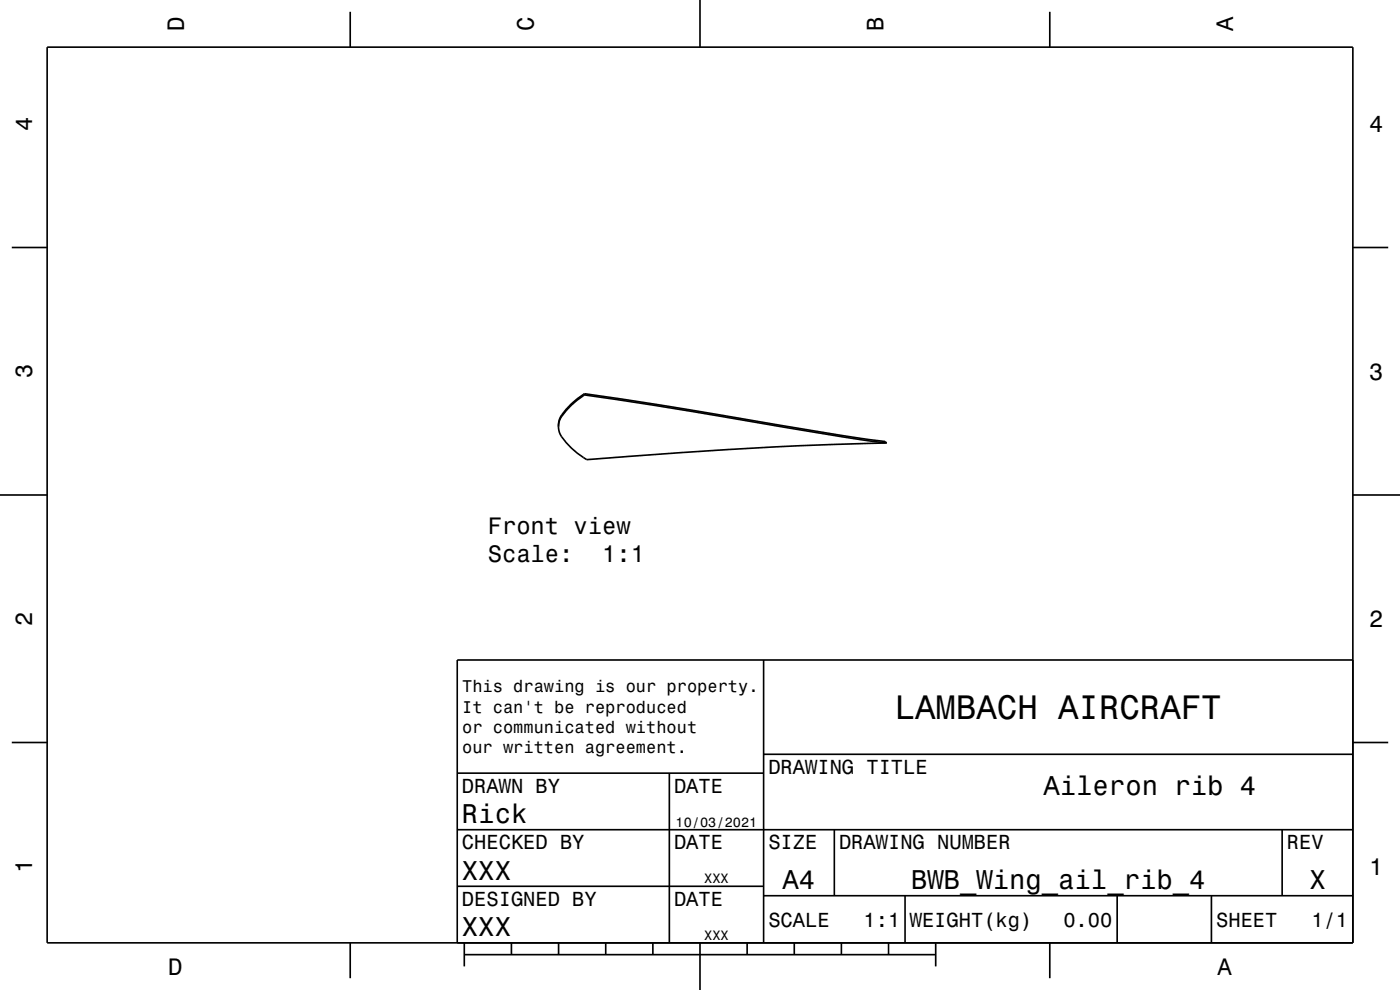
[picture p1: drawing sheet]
<svg xmlns="http://www.w3.org/2000/svg" width="297mm" height="210mm" viewBox="0 0 297 210" stroke-linecap="round" stroke-linejoin="round" font-family="sans-serif">
<g fill="none" stroke="#000" stroke-width=".35">
<path d="M10 10h277v190h-277zM74.3 2.5v7.5M148.5 0v10M222.7 2.5v7.5M2.5 52.5h7.5M287 52.5h7.5M118.5 90.5l.2 1.2a9.9 9.9 0 0 0 3.7 4.4l2.1 1.4a967 967 0 0 1 63.6-3.5M124 83.5a14 14 0 0 0-5.3 5.4l-.2 1.6M124 83.5l16.3 2.5 25.4 4.2a341.9 341.9 0 0 0 21.8 3.4l.6 .4M124 83.5v.3M124 83.8a14 14 0 0 0-5.3 5.4l-.2 1.3M124 83.8l14.7 2.2 28.5 4.8a326.3 326.3 0 0 0 20.7 3.1l.2 .1"/>
<path d="M0 105h10M287 105h10M162 140v60M287 140h-190v60M2.5 157.5h7.5M287 157.5h7.5M97 176h190M97 164h65M142 164v36M162 160h125M177 176v14M272 176v14"/>
<path d="M97 188h65M162 190h125M192 190v10M237 190v10M257 190v10M74.3 200v7.5M98.5 202.5h100M98.5 200v5M108.5 200v2.5M118.5 200v2.5M128.5 200v2.5M138.5 200v2.5"/>
<path d="M148.5 200v10M158.5 200v2.5M168.5 200v2.5M178.5 200v2.5M188.5 200v2.5M198.5 200v5M222.7 200v7.5"/>
</g>
<path d="M119.2 88v.3M123.7 83.7v.3" fill="none" stroke="#000" stroke-width=".21"/>
<text font-size="7.2" x="189.8" y="152.6">LAMBACH AIRCRAFT</text>
<g font-size="5.8">
<text x="221.4" y="168.6">Aileron rib 4</text>
<text x="98" y="174.6">Rick</text>
<text x="98" y="186.6">XXX</text>
<text x="166" y="188.6">A4</text>
<text x="193.3" y="188.6">BWB_Wing_ail_rib_4</text>
<text x="277.8" y="188.6">X</text>
<text x="98" y="198.6">XXX</text>
</g>
<g font-size="5">
<text x="39" y="6.5" transform="rotate(-90 39 6.5)">D</text>
<text x="113.2" y="6.5" transform="rotate(-90 113.2 6.5)">C</text>
<text x="187.4" y="6.5" transform="rotate(-90 187.4 6.5)">B</text>
<text x="261.6" y="6.5" transform="rotate(-90 261.6 6.5)">A</text>
<text x="6.8" y="27.8" transform="rotate(-90 6.8 27.8)">4</text>
<text x="290.5" y="28.1">4</text>
<text x="6.8" y="80.3" transform="rotate(-90 6.8 80.3)">3</text>
<text x="290.5" y="80.6">3</text>
<text x="103.5" y="113.2">Front view</text>
<text x="103.5" y="119.2">Scale:</text>
<text x="127.8" y="119.2">1:1</text>
<text x="6.8" y="132.8" transform="rotate(-90 6.8 132.8)">2</text>
<text x="290.5" y="133.1">2</text>
<text x="6.8" y="185.3" transform="rotate(-90 6.8 185.3)">1</text>
<text x="290.5" y="185.6">1</text>
<text x="35.7" y="206.8">D</text>
<text x="258.3" y="206.8">A</text>
</g>
<g font-size="4.3">
<text x="163" y="164.2">DRAWING TITLE</text>
<text x="98" y="168.2">DRAWN BY</text>
<text x="143" y="168.2">DATE</text>
<text x="98" y="180.2">CHECKED BY</text>
<text x="143" y="180.2">DATE</text>
<text x="163" y="180.2">SIZE</text>
<text x="178" y="180.2">DRAWING NUMBER</text>
<text x="273" y="180.2">REV</text>
<text x="98" y="192.2">DESIGNED BY</text>
<text x="143" y="192.2">DATE</text>
<text x="163" y="196.6">SCALE</text>
<text x="183.2" y="196.6">1:1</text>
<text x="193" y="196.6">WEIGHT(kg)</text>
<text x="225.6" y="196.6">0.00</text>
<text x="258" y="196.6">SHEET</text>
<text x="278.2" y="196.6">1/1</text>
</g>
<g font-size="3.6">
<text x="98.1" y="146.8">This drawing is our property.</text>
<text x="98.1" y="151.2">It can't be reproduced</text>
<text x="98.1" y="155.5">or communicated without</text>
<text x="98.1" y="159.8">our written agreement.</text>
</g>
<g font-size="2.9">
<text x="143.3" y="175.3">10/03/2021</text>
<text x="149.4" y="187.3">XXX</text>
<text x="149.4" y="199.3">XXX</text>
</g>
</svg>
